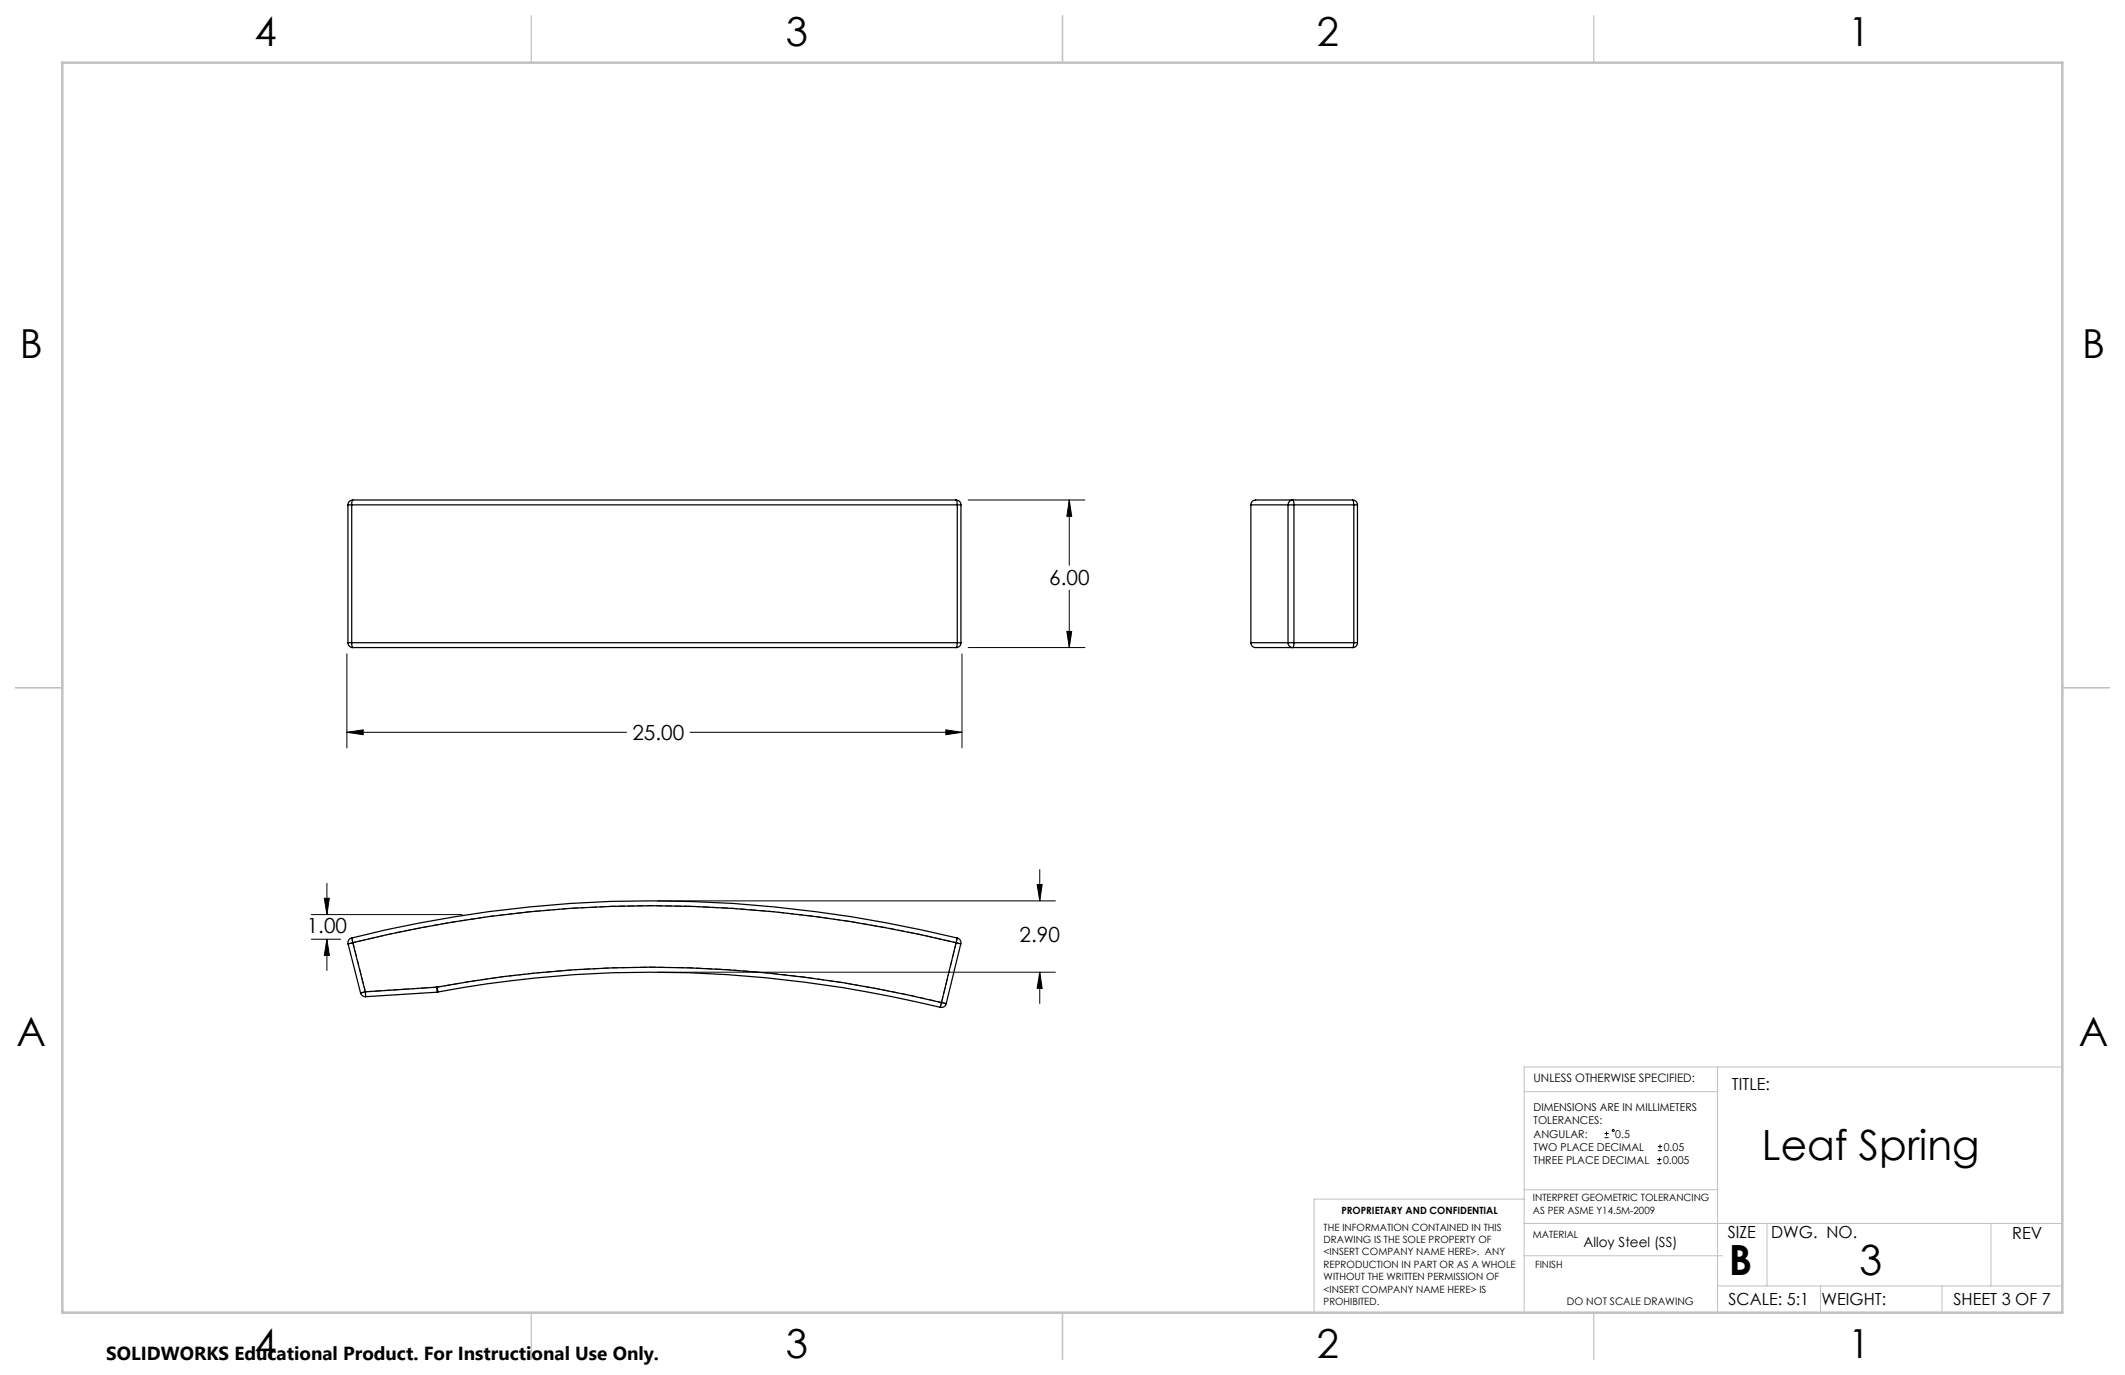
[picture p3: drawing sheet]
<svg xmlns="http://www.w3.org/2000/svg" width="432mm" height="279mm" viewBox="0 0 432 279" stroke-linecap="round" stroke-linejoin="round" font-family="sans-serif">
<g fill="none" stroke="#000" stroke-width=".25">
<path d="M70.7 102.6h.8M70.7 102.6v28M71.5 102.6h123M71.5 102.6v28M71.7 101.6a.96 .96 0 0 0-1 1M71.7 101.6l-.2 1M71.7 101.6h122.6M194.3 101.6a.96 .96 0 0 1 1 1M194.3 101.6l.2 .3v.7M194.5 102.6h.8M194.5 102.6v28M195.3 102.6v28"/>
<path d="M254.2 102.6h7.5M254.2 102.6v28M261.7 102.6h1.2M261.7 102.6v28M262.7 101.6h-7a1.14 1.14 0 0 0-1.5 1M262.7 101.6a.96 .96 0 0 0-1 1M262.7 101.6l.2 1M262.7 101.6h12.1M262.9 102.6v28M262.9 102.6h12.2M274.8 101.6a.96 .96 0 0 1 1 1M274.8 101.6l.2 .3 .1 .7"/>
<path d="M275.1 102.6h.7M275.1 102.6v28M275.8 102.6v28M70.7 130.6a.96 .96 0 0 0 1 1M70.7 130.6h.8M71.5 130.6h123M71.5 130.6l.2 1M71.7 131.6h122.6M194.5 130.6l-.1 .8-.1 .2M194.5 130.6h.8M195.3 130.6a.96 .96 0 0 1-1 1M254.2 130.6a1.11 1.11 0 0 0 1.5 1h7"/>
<path d="M254.2 130.6h7.5M261.7 130.6a.96 .96 0 0 0 1 1M261.7 130.6h1.2M262.7 131.6h12.1M262.9 130.6l-.2 1M262.9 130.6h12.2M275.1 130.6l-.1 .8-.2 .2M275.1 130.6h.7M275.8 130.6a.96 .96 0 0 1-1 1M70.7 191.8l2.6 10M71.5 190.6l.2 1M71.5 190.6a254.4 254.4 0 0 1 123 0"/>
<path d="M71.5 190.6a.98 .98 0 0 0-.8 1.2M71.7 191.6a253.7 253.7 0 0 1 122.6 0M71.7 191.6l-1 .2M71.7 191.6l2.5 9.9M194.3 191.6l.9 .2M194.3 191.6l-3 12.1M194.5 190.6l-.2 1M194.5 190.6a.99 .99 0 0 1 .7 1.2M195.2 191.8l-2.9 12.1M73.3 201.8a.98 .98 0 0 0 1 .7M74.2 201.5l.1 1M74.2 201.5l-.9 .3"/>
<path d="M88.8 200.6l.2 1M88.8 200.6a242.6 242.6 0 0 1 102.5 3.1M88.8 200.6l.1 1M88.8 200.6l-14.6 .9M88.9 201.6l-14.6 .9M89 201.6a241.4 241.4 0 0 1 102.1 3.1M89 201.6h-.1M191.3 203.7l-.2 1M191.3 203.7l1 .2M192.3 203.9a.98 .98 0 0 1-1.2 .8"/>
</g>
<path d="M70.7 191.8l1-.3M71.7 191.5l-.2-.9M194.3 191.6l1 .2M194.5 190.6l-.2 1M73.3 201.8l1-.3M74.3 202.5v-1M88.8 200.6l.2 1M88.9 201.6l-.1-1M191.3 203.7l-.2 1M191.3 203.7l1 .2" fill="none" stroke="#000" stroke-width=".2" stroke-dasharray="1.3 .6" stroke-dashoffset=".5"/>
<path d="M71.7 191.5a253.3 253.3 0 0 1 122.6 .1" fill="none" stroke="#000" stroke-width=".2" stroke-dasharray="1.3 .6" stroke-dashoffset=".7"/>
<path d="M191.3 203.7a242.2 242.2 0 0 0-102.5-3.1" fill="none" stroke="#000" stroke-width=".2" stroke-dasharray="1.3 .6" stroke-dashoffset=".4"/>
<path d="M194.3 191.6l-3 12.1" fill="none" stroke="#000" stroke-width=".2" stroke-dasharray="1.3 .6" stroke-dashoffset=".1"/>
<path d="M88.8 200.6l-14.5 .9" fill="none" stroke="#000" stroke-width=".2" stroke-dasharray="1.3 .6"/>
<path d="M74.3 201.5l-2.6-10" fill="none" stroke="#000" stroke-width=".2" stroke-dasharray="1.3 .6" stroke-dashoffset=".3"/>
<g fill="none" stroke="#000" stroke-width=".2">
<path d="M196.7 101.6h23.8M217.3 101.6v13.3M217.3 119.9v11.7M217.3 101.6l.5 3.3h-1zM70.5 132.9v19.1M195.5 132.9v19.1M196.7 131.6h23.8M216.8 128.3h1l-.5 3.3zM70.5 148.8l3.3-.5v1zM70.5 148.8h56.8M140.2 148.8h55.3M192.2 148.3l3.3 .5-3.3 .5z"/>
<path d="M66.4 179.5v6.3M210.7 179.7h1.1l-.5 3.4zM211.3 176.7v6.4M63.3 190.9h5.9M63.3 185.8h30.6M65.9 182.5h1l-.5 3.3zM66.4 190.9l.5 3.2h-1zM66.4 190.9v6.3M133.7 183.1h80.8M133.7 197.6h80.8M211.3 197.6v6.3M211.3 197.6l.5 3.2h-1.1z"/>
<path d="M326 231.2h.9M326 230.3h.9M326.5 229.9v.9M336.8 236.5h.8M336.8 235.6h.8M336.9 233.8h.8M336.9 233h.8M337.2 235.2v.8M337.3 232.6v.8"/>
<circle cx="327.8" cy="229.7" r=".2"/>
</g>
<path d="M349 216.8v49.9M419.1 216.8h-109.4v49.9M309.7 221.8h39.3M309.7 248.6h109.4M309.7 255.2h40.3M309.7 241.8h39.3M309.7 243.7h-42.7v23M359.1 248.6v12.7M404.6 248.6v12.7M349 261.3h70.1M369.9 261.3v5.4M394.6 261.3v5.4" fill="none" stroke="#c0c0c0" stroke-width=".2"/>
<path d="M108 3.2v9.5M215.9 3.2v9.5M323.8 3.2v9.5M3.1 139.7h9.6M419.1 139.7h9.5M108 266.7v9.6M215.9 266.7v9.6M323.8 266.7v9.6" fill="none" stroke="#c0c0c0" stroke-width=".25"/>
<path d="M12.7 12.7h406.4v254h-406.4z" fill="none" stroke="#c0c0c0" stroke-width=".5"/>
<path d="M216.8 128.3h1l-.5 3.3zM217.3 101.6l.5 3.3h-1zM70.5 148.8l3.3-.5v1zM192.2 148.3l3.3 .5-3.3 .5zM66.4 190.9l.5 3.2h-1zM65.9 182.5h1l-.5 3.3zM210.7 179.7h1.1l-.5 3.4zM211.3 197.6l.5 3.2h-1.1z" fill="#000"/>
<g font-size="8.5">
<text x="358" y="235.6">Leaf Spring</text>
<text x="351.3" y="259">B</text>
<text x="377.8" y="259.1">3</text>
</g>
<g font-size="8.1">
<text x="51.7" y="9.3">4</text>
<text x="159.7" y="9.3">3</text>
<text x="267.6" y="9.3">2</text>
<text x="375.6" y="9.3">1</text>
<text x="4" y="72.8">B</text>
<text x="423.1" y="72.8">B</text>
<text x="3.3" y="212.5">A</text>
<text x="422.4" y="212.5">A</text>
<text x="51.7" y="276">4</text>
<text x="159.7" y="276">3</text>
<text x="267.6" y="276">2</text>
<text x="375.6" y="276">1</text>
</g>
<g font-size="4.2">
<text x="213.2" y="119">6.00</text>
<text x="128.5" y="150.4">25.00</text>
<text x="62.3" y="189.7">1.00</text>
<text x="207.2" y="191.4">2.90</text>
</g>
<text font-size="3.8" x="21.6" y="276.3">SOLIDWORKS Educational Product. For Instructional Use Only.</text>
<g font-size="3.4">
<text x="351.9" y="221.5">TITLE:</text>
<text x="351.1" y="251.6">SIZE</text>
<text x="359.9" y="251.6">DWG. NO.</text>
<text x="408.9" y="251.7">REV</text>
<text x="351.2" y="265.2">SCALE: 5:1</text>
<text x="370.1" y="265.3">WEIGHT:</text>
<text x="396.9" y="265.2">SHEET 3 OF 7</text>
</g>
<text font-size="2.8" x="321.7" y="253.3">Alloy Steel (SS)</text>
<text font-size="2.4" x="311.6" y="219.9">UNLESS OTHERWISE SPECIFIED:</text>
<g font-size="2.2">
<text x="311.6" y="225.8">DIMENSIONS ARE IN MILLIMETERS</text>
<text x="311.6" y="228.5">TOLERANCES:</text>
<text x="311.6" y="231.1">ANGULAR:</text>
<text x="311.6" y="233.8">TWO PLACE DECIMAL</text>
<text x="328.2" y="231.1">0.5</text>
<text x="338.1" y="233.8">0.05</text>
<text x="311.6" y="236.5">THREE PLACE DECIMAL</text>
<text x="337.9" y="236.5">0.005</text>
</g>
<text font-size="2.1" x="318.4" y="265.2">DO NOT SCALE DRAWING</text>
<g font-size="2">
<text x="311.5" y="244.1">INTERPRET GEOMETRIC TOLERANCING</text>
<text x="269" y="250">THE INFORMATION CONTAINED IN THIS</text>
<text x="272.6" y="246.6">PROPRIETARY AND CONFIDENTIAL</text>
<text x="311.5" y="251.6">MATERIAL</text>
<text x="311.5" y="246.6">AS PER ASME Y14.5M-2009</text>
<text x="269" y="252.6">DRAWING IS THE SOLE PROPERTY OF</text>
<text x="269" y="255.1">&lt;INSERT COMPANY NAME HERE&gt;. ANY</text>
<text x="269" y="257.6">REPRODUCTION IN PART OR AS A WHOLE</text>
<text x="311.9" y="257.6">FINISH</text>
<text x="269" y="260.1">WITHOUT THE WRITTEN PERMISSION OF</text>
<text x="269" y="262.7">&lt;INSERT COMPANY NAME HERE&gt; IS</text>
<text x="269" y="265.2">PROHIBITED.</text>
</g>
</svg>
